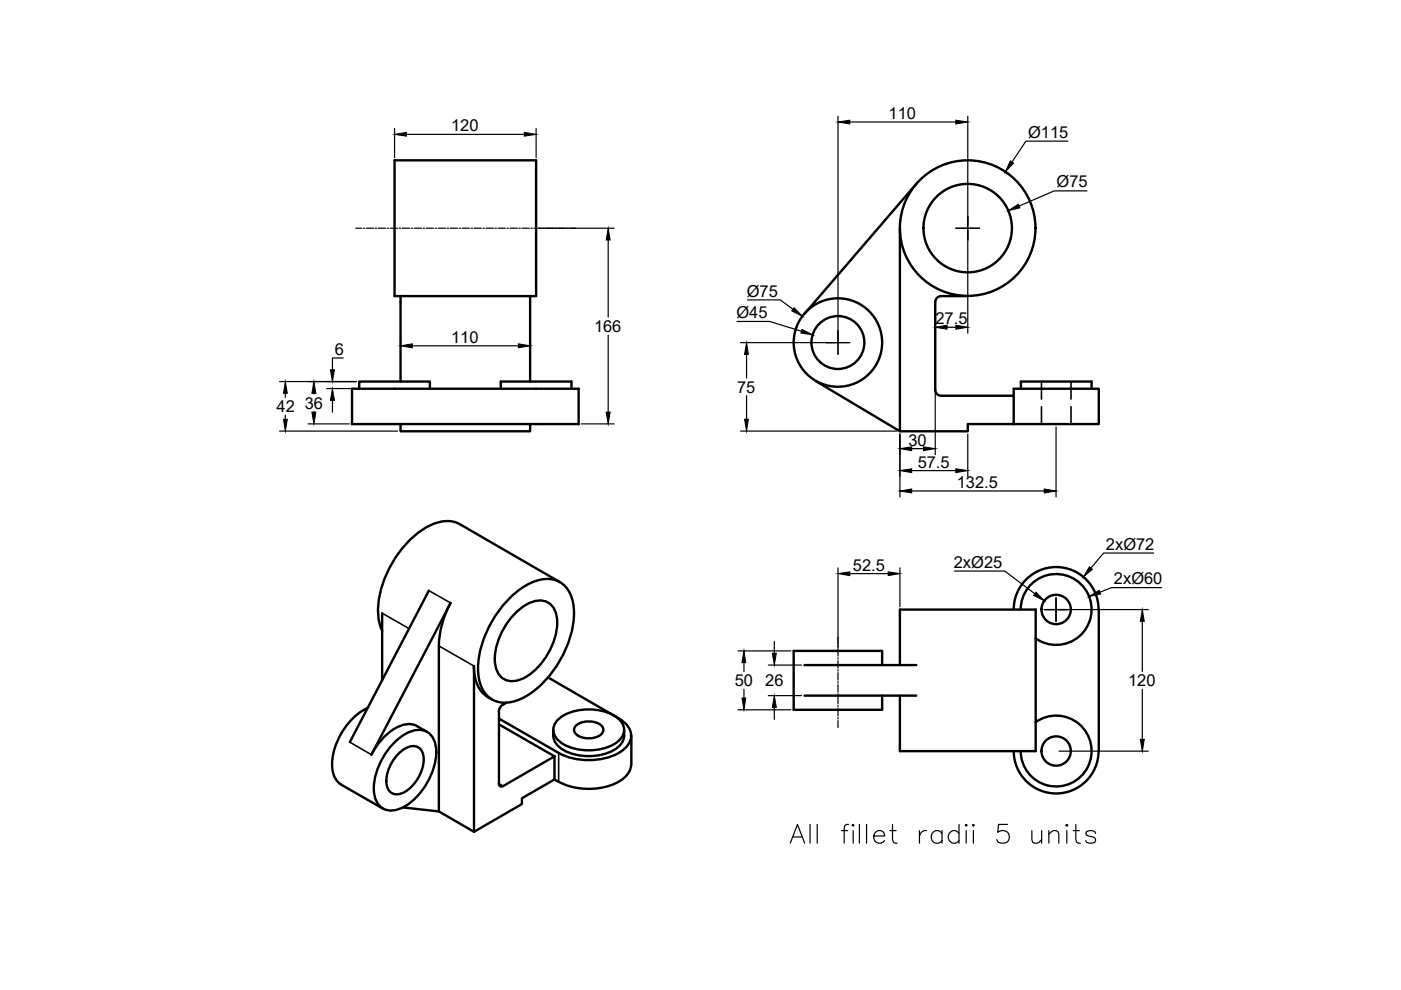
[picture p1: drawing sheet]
<svg xmlns="http://www.w3.org/2000/svg" width="297mm" height="210mm" viewBox="0 0 297 210" stroke-linecap="round" stroke-linejoin="round" font-family="sans-serif">
<!-- layer: MD_Visible -->
<g fill="none" stroke="#000" stroke-width=".51">
<path d="M83.7 34h30v28.8h-30zM194.3 39l-23.7 27.5M190.8 48.4v43h14.4v-1.5h9.7M84.9 62.8v18.1M112.4 62.8v18.1M205.2 62.8h-5.7a1.25 1.25 0 0 0-1.2 1.2v18.7M74.6 82.4h48.1v7.5h-48.1zM76.2 82.4v-1.5h14.9v1.5M84.9 89.9v1.5h27.5v-1.5M106.2 82.4v-1.5h15v1.5M172.8 80.7l18 10.7M198.3 82.7a1.25 1.25 0 0 0 1.2 1.2h15.4"/>
<path d="M214.9 82.4h18.1v7.5h-18.1zM216.5 82.4v-1.5h14.9v1.5M81 130v14.2M90.9 125.2l-16.7 32.2M93 136.9v35.1l7.5 4.4 10.2-5.9v-1.3l6.9-3.9M95.5 127.8a20.2 20.2 0 0 0-2.4 9.1M95.5 127.8l-16.8 32.2M108.3 126.6a12.2 12.2 0 0 1 8-3.9 5.4 5.4 0 0 1 5.1 4.6 18.8 18.8 0 0 1-3 13.4 18.3 18.3 0 0 1-9.4 8 5.5 5.5 0 0 1-7.3-4.3 18.8 18.8 0 0 1 3-13.3 23.1 23.1 0 0 1 3.6-4.5zM109 130.3a7.9 7.9 0 0 1 6.1-2.9 3.8 3.8 0 0 1 3 3.5 14.1 14.1 0 0 1-7.6 13.1 3.7 3.7 0 0 1-5.5-3.2 14.1 14.1 0 0 1 4-10.5zM118.7 123.4l-21.2-12.3a7.6 7.6 0 0 0-7.9 1.2 22.6 22.6 0 0 0-9.5 17 9.7 9.7 0 0 0 .9 4.4M214.9 129.2a9 9 0 0 1 9-9 9 9 0 0 1 9 9M216.4 129.2a7.5 7.5 0 0 1 9.1-7.3 7.5 7.5 0 0 1 5.3 10.4 7.5 7.5 0 0 1-11.3 3"/>
<path d="M233 129.2v30.1M77.9 150.1a14.1 14.1 0 0 0-7.4 13.2 4.2 4.2 0 0 0 1.8 3M83.3 157.7a7.9 7.9 0 0 1 6.2-2.9 3.8 3.8 0 0 1 2.9 3.6 14.1 14.1 0 0 1-7.5 13 3.7 3.7 0 0 1-5.6-3.2 14.1 14.1 0 0 1 4-10.5zM84.5 159.8a3.7 3.7 0 0 1 4.2-1.4 3.7 3.7 0 0 1 .9 4.4 8.3 8.3 0 0 1-4.5 5.4 2.18 2.18 0 0 1-3.1-1.7 8.3 8.3 0 0 1 2.5-6.7zM88.4 154a5.1 5.1 0 0 0-5.5 1 14.6 14.6 0 0 0-4.2 5M88.5 154l2.1 1.2M100.5 141.2a7.1 7.1 0 0 0 3.9 7.1M100.5 141.2v35.2M105.8 150.9v15.3M105.8 153.6l11.8 6.8M106.6 149.4l-.5 .5-.3 1M107.4 149l-.7 .4"/>
<path d="M116.2 143.6l15 8.7a4.1 4.1 0 0 1 2.4 4.8 7 7 0 0 1-5.4 3.7 14.3 14.3 0 0 1-9.7-1.2l-12.7-7.2M117.3 154.8a4.1 4.1 0 0 0 3.1 4.7 11.5 11.5 0 0 0 10.5-1 3.7 3.7 0 0 0 1.4-3.7M118.1 152.8a9.8 9.8 0 0 1 8.3-2.3 7.7 7.7 0 0 1 5.6 2.9 2.93 2.93 0 0 1-1.1 3.9 11.2 11.2 0 0 1-12.2 0 2.93 2.93 0 0 1-.6-4.5zM122.1 153.9a4.5 4.5 0 0 1 5.4 0 1.28 1.28 0 0 1-.5 2.1 4.6 4.6 0 0 1-4.9-.4 1.18 1.18 0 0 1 0-1.7zM133.9 156l-.1 6.1a4.8 4.8 0 0 1-3.5 4.1 14.2 14.2 0 0 1-11.8-.5M170.6 141h23.7M170.6 147.5h23.7M187 141v-3h-18.7v12.5h18.7v-3M190.8 141v-11.8h28.8v30.1h-28.8v-11.8M214.9 159.2a9 9 0 0 0 9 9 9 9 0 0 0 9-9M219.5 153.1a7.5 7.5 0 0 1 11.3 3.1 7.5 7.5 0 0 1-5.3 10.4 7.5 7.5 0 0 1-9.1-7.4M72.3 166.4l8.9 5.1"/>
<path d="M85.5 171.2l7.5 .8M105.8 166.1l.2 .6h.7M117.6 160.4v4.9l.8 .5M117.6 160.4l-10.9 6.3"/>
<circle cx="205.2" cy="48.4" r="14.4"/>
<circle cx="205.2" cy="48.4" r="9.4"/>
<circle cx="177.7" cy="72.6" r="9.4"/>
<circle cx="177.7" cy="72.6" r="5.6"/>
<circle cx="223.9" cy="129.2" r="3.1"/>
<circle cx="223.9" cy="159.2" r="3.1"/>
</g>
<!-- layer: MD_Hidden -->
<path d="M220.8 80.9v3.7M220.8 86.2v3.7M227.1 80.9v3.7M227.1 86.2v3.7" fill="none" stroke="#000" stroke-width=".34"/>
<!-- layer: MD_Visible Narrow -->
<path d="M81 130l5.7 3.3M90.9 125.2l4.6 2.6M93 136.9l7.5 4.3M74.2 157.4l4.5 2.6M118.4 159.6v6.2M105.8 166.2l.9 .5" fill="none" stroke="#000" stroke-width=".34"/>
<!-- layer: 0 -->
<g fill="none" stroke="#000" stroke-width=".25">
<path d="M83.7 27.2v6.2M86.1 28.5h25.1M113.7 27.2v6.2M177.7 24.6v50.5M180.2 25.9h22.4M205.2 24.6v46.1M226.4 29.9h-8.9l-3 4.5M75.4 48.4h1.3M77 48.4h.3M77.6 48.4h1.6M79.5 48.4h.3M80.2 48.4h1.5"/>
<path d="M82.1 48.4h.3M82.7 48.4h1.6M84.6 48.4h.3M85.3 48.4h1.5M87.2 48.4h.3M87.8 48.4h1.6M89.7 48.4h.3M90.3 48.4h1.6M92.2 48.4h.3M92.9 48.4h1.5M94.8 48.4h.3M95.4 48.4h1.6"/>
<path d="M97.3 48.4h.3M98 48.4h1.5M99.9 48.4h.3M100.5 48.4h1.6M102.4 48.4h.3M103 48.4h1.6M104.9 48.4h.3M105.6 48.4h1.5M107.5 48.4h.3M108.1 48.4h1.6M110 48.4h.3M110.7 48.4h1.5"/>
<path d="M112.6 48.4h.3M113.2 48.4h17M128.9 50.9v16.3M202.6 48.4h5.1M230.5 40.5h-7l-7.4 3.2M72.8 75.9h-2.3v2.5M84.9 72.1v.6M87.4 73.3h22.5M112.4 72.1v.6M128.9 71v16.4M156.3 68.2h6.9l6.7 2M157 72.6h23.2"/>
<path d="M158.3 75.1v5M158.5 63.6h6.9l2.7 2M198.3 64.6v6.1M200.8 69.4h1.8M59.3 80.9h16.2M59.3 91.4h25M60.5 83.4v.8M60.5 88v.9M65.3 89.9h8.7M66.5 83.4v.1M66.5 87.3v.1M69.3 82.4h6.2"/>
<path d="M70.5 84.9v2.5M123.3 89.9h6.9M157 91.4h33.2M158.3 83.9v5M190.8 92v13.4M193.3 95.1h2.5M193.3 99.8h9.3M198.3 83.3v13.1M205.2 92v9M223.9 90.5v14.9M193.3 104.1h28.1M244.6 117.3h-10.6l-2.7 3.1"/>
<path d="M156.5 138h11.2M164.2 136v2.5M177.7 120.4v17M177.7 137.5v1.6M177.7 139.4v.3M180.2 121.6h8.1M190.8 120.4v8.3M202.4 121.1h10.6l6.4 4.8M221.4 129.2h22.1M223.9 126.7v5M242.2 131.7v10.7M246.3 124.6h-10.6l-2.5 1"/>
<path d="M156.5 150.5h11.2M157.7 140.5v1.9M157.7 146.2v1.8M162.9 141h7M162.9 147.5h7M164.2 150v2.5M177.7 140.1v1.5M177.7 142v.3M177.7 142.6v1.6M177.7 144.5v.3M177.7 145.2v1.5M177.7 147.1v.3"/>
<path d="M177.7 147.7v1.6M177.7 149.6v.3M177.7 150.2v1.6M177.7 152.1v.3M177.7 152.8v1.5M224.5 159.3h19M242.2 146.2v10.6"/>
</g>
<g fill="#000" stroke="#000" stroke-width=".21">
<path d="M83.7 28.5l2.4-.4v.8zM111.2 28.1l2.5 .4-2.5 .4zM177.7 25.9l2.5-.4v.8zM202.6 25.5l2.6 .4-2.6 .4zM214.2 34.1l.7 .5-1.8 1.8zM128.9 48.4l.5 2.5h-.9zM213.8 44.7l2.1-1.4 .3 .8zM70.1 78.4h.8l-.4 2.5zM84.9 73.3l2.5-.4v.8zM109.9 72.9l2.5 .4-2.5 .4zM158.3 72.6l.4 2.5h-.8zM168.4 65.2l1.7 1.9-2.2-1.2z"/>
<path d="M170.1 69.9l2.2 1.1-2.5-.4zM198.3 69.4l2.5-.4v.8zM202.6 69l2.6 .4-2.6 .4zM60.5 80.9l.4 2.5h-.8zM60.1 88.9h.8l-.4 2.5zM66.5 80.9l.5 2.5h-.9zM66.1 87.4h.9l-.5 2.5zM70.5 82.4l.4 2.5h-.8zM128.5 87.4h.9l-.5 2.5zM157.9 88.9h.8l-.4 2.5zM190.8 95.1l2.5-.4v.8zM190.8 99.8l2.5-.4v.8z"/>
<path d="M195.8 94.7l2.5 .4-2.5 .4zM202.6 99.4l2.6 .4-2.6 .4zM190.8 104.1l2.5-.4v.8zM221.4 103.7l2.5 .4-2.5 .4zM163.7 138.5h.9l-.4 2.5zM177.7 121.6l2.5-.4v.8zM188.3 121.2l2.5 .4-2.5 .4zM219.7 125.6l1.7 1.8-2.2-1.2zM231 120.2l.6 .5-1.9 1.6zM230.9 126.5l2.1-1.3 .4 .7zM242.2 129.2l.4 2.5h-.8zM157.7 138l.4 2.5h-.8z"/>
<path d="M157.3 148h.8l-.4 2.5zM164.2 147.5l.4 2.5h-.9zM241.8 156.8h.8l-.4 2.5z"/>
</g>
<text font-size="7.5" x="166.5" y="179.9">All fillet radii 5 units</text>
<g font-size="3.5">
<text x="95.6" y="27.8">120</text>
<text x="188.4" y="25.2">110</text>
<text x="218" y="29.2">Ø115</text>
<text x="224" y="39.8">Ø75</text>
<text x="158.3" y="62.9">Ø75</text>
<text x="125.9" y="70.4">166</text>
<text x="156.1" y="67.4">Ø45</text>
<text x="198.3" y="68.7">27.5</text>
<text x="71" y="75.2">6</text>
<text x="95.6" y="72.6">110</text>
<text x="156.3" y="83.2">75</text>
<text x="58.6" y="87.4">42</text>
<text x="64.6" y="86.6">36</text>
<text x="192.6" y="94.5">30</text>
<text x="194.6" y="99.1">57.5</text>
<text x="202.9" y="103.4">132.5</text>
<text x="234.5" y="116.5">2xØ72</text>
<text x="180.8" y="121">52.5</text>
<text x="202.2" y="120.4">2xØ25</text>
<text x="236.2" y="123.9">2xØ60</text>
<text x="155.8" y="145.5">50</text>
<text x="162.3" y="145.5">26</text>
<text x="239.2" y="145.5">120</text>
</g>
</svg>
